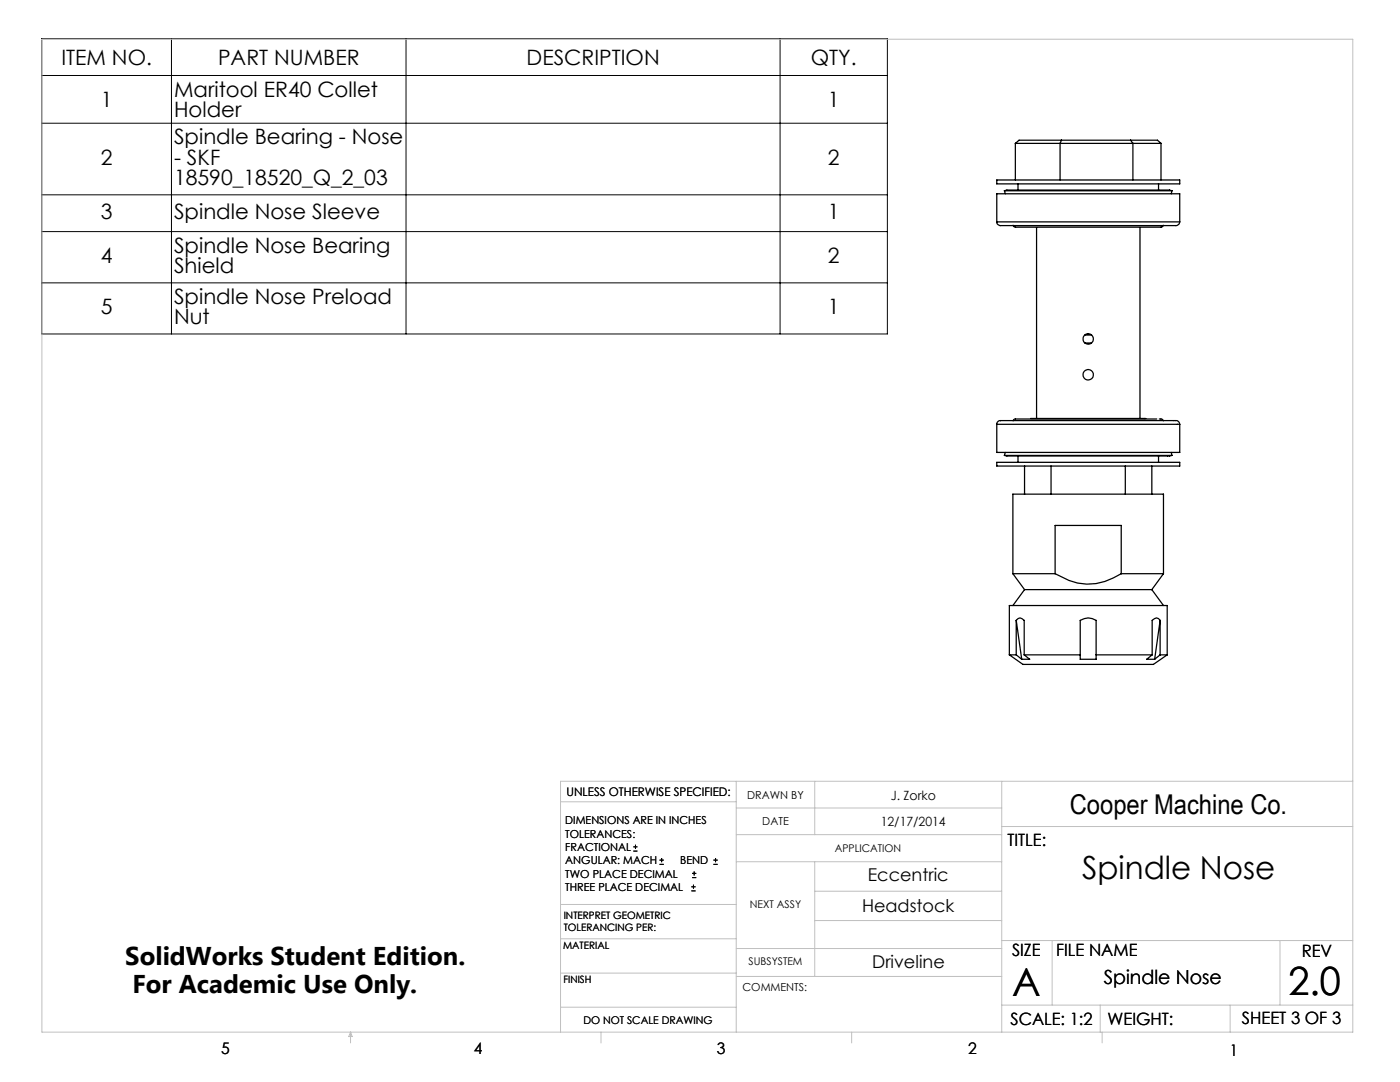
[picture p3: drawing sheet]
<svg xmlns="http://www.w3.org/2000/svg" width="279mm" height="216mm" viewBox="0 0 279 216" stroke-linecap="round" stroke-linejoin="round" font-family="sans-serif">
<g fill="none" stroke="#000" stroke-width=".2">
<path d="M8.3 7.7h168.8v58.9h-168.8zM8.3 15.1h168.8M34.2 7.7v58.9M81 7.7v58.9M155.7 7.7v58.9M8.3 24.6h168.8M8.3 38.9h168.8M8.3 46.2h168.8M8.3 56.4h168.8M126.4 169.8h.8M126.4 169h.8M126.8 168.6v.8"/>
<path d="M131.6 172.5h.9M131.6 171.6h.9M132 171.2v.8M138 177.8h.8M138 177h.8M138.1 175.1h.9M138.1 174.3h.9M138.4 176.5v.8M138.5 173.9v.8M142.4 172.5h.8M142.4 171.6h.8M142.8 171.2v.8"/>
</g>
<g fill="none" stroke="#c0c0c0" stroke-width=".2">
<path d="M8.4 7.8h261.6v198.2h-261.6zM111.9 160h35M146.9 155.9v50.1M162.6 155.9v10.6M199.9 155.9v50.1M270 155.9h-158.1v50.1M146.9 166.5h53M146.9 161.2h53M146.9 171.9h53M162.6 171.9v22.9M162.6 177.8h37.3M199.9 164.9h70.1"/>
<path d="M111.9 194.2h35M111.9 187.3h35M111.9 180.5h35M146.9 189.3h53M146.9 194.8h53M162.6 183.7h37.3M199.9 187.7h70.1M210 187.7v12.9M255.4 187.7v12.9M70 206v2.1M70 206l.3 .8h-.7zM111.9 201h35"/>
<path d="M119.9 206v2.1M170 206v2.1M199.9 200.6h70.1M219.6 200.6v5.4M220 206v2.1M245.5 200.6v5.4"/>
</g>
<g fill="none" stroke="#000" stroke-width=".25">
<path d="M198.9 35.9h36.5v.8h-36.5zM200.4 38.1h33.5M200.4 38.1l.5-.2h32.5l.5 .2M200.4 38.1l.2 .6M202.6 28.6h29.1M202.6 28.6l.8-.6h27.6l.7 .6M202.6 28.6v7.3M203.2 36.7v1.2M211.8 28l-.2 .6v7.3M225.6 28l.5 .6v7.3M231.2 36.7v1.2M231.7 28.6v7.3"/>
<path d="M233.9 38.1l-.1 .6M198.9 44.3a.91 .91 0 0 0 1.3 .7h33.9a1.02 1.02 0 0 0 1.3-.4v-.3M198.9 44.3v-5.6h36.5v5.6M198.9 44.3h36.5M202.2 44.9l.4 .4h29.2l.4-.4M206.9 45.4v38.1M227.5 45.4v38.1M216.5 68.4h1.3M216.5 66.9h1.3M198.9 92.3h36.5v.7h-36.5zM198.9 84.7v5.6h36.5v-5.6M198.9 84.7h36.5"/>
<path d="M199.7 83.9a.72 .72 0 0 0-.8 .8M199.7 83.9h34.6a.86 .86 0 0 1 1.1 .8M200.4 90.9h33.5M200.4 90.9l.5 .1h32.5l.5-.1M200.6 90.3l-.2 .6M202.7 83.6h-.3l-.2 .4M202.7 83.6h28.2M203.2 91v1.3M204.5 93v5.6M205.7 83.5h23M209.8 93v5.6M224.6 93v5.6"/>
<path d="M229.9 93v5.6M231.2 91v1.3M231.4 83.6h.3M231.7 83.6l.4 .1 .1 .3M233.8 90.3l.1 .6M202.1 114.5h8.5M202.1 114.5v-15.9h30.1v15.9M202.1 114.5l2.4 3.2M204.5 117.7h25.4M204.5 117.7l-2.4 3.1M210.6 114.5v-9.7h13.2v9.7M210.6 114.5a11.5 11.5 0 0 0 13.2 0"/>
<path d="M223.8 114.5h8.4M229.9 117.7l2.3 3.1M232.2 114.5l-2.3 3.2M201.4 130.7v-9.9h31.5v9.9M201.4 130.7h1.4M201.4 130.7l2.8 1.9h26l2.7-1.9M202.8 123.8l.8-.5 .8 .5v6.9M202.8 123.8v6.9M202.8 130.7l1.1 .9M202.8 123.8l1.1 7.8M204.4 130.7h11.2M204.4 130.7l1.1 .9h-1.6"/>
<path d="M215.6 130.7v-6.9a2.8 2.8 0 0 1 3.2 0v6.9M215.6 130.7v.9h3.2v-.9M218.8 130.7h11.1M229.9 130.7l-1.1 .9h1.6M231.5 130.7h1.4M231.5 123.8l-.3-.4-.4-.1-.9 .5v6.9M231.5 123.8v6.9M231.5 130.7l-1.1 .9M231.5 123.8l-1.1 7.8"/>
<circle cx="217.2" cy="67.6" r="1.04"/>
<circle cx="217.2" cy="74.8" r="1.05"/>
</g>
<g font-size="7.8">
<text x="202" y="198.7">A</text>
<text x="257.1" y="198.6">2.0</text>
</g>
<text font-size="6.3" x="215.9" y="175.5">Spindle Nose</text>
<text font-size="5.4" x="213.5" y="162.4">Cooper Machine Co.</text>
<g font-size="5.1">
<text x="25" y="192.5">SolidWorks Student Edition.</text>
<text x="26.4" y="198.1">For Academic Use Only.</text>
</g>
<g font-size="4.2">
<text x="12.3" y="12.9">ITEM NO.</text>
<text x="43.5" y="12.9">PART NUMBER</text>
<text x="105.1" y="12.9">DESCRIPTION</text>
<text x="161.8" y="12.9">QTY.</text>
<text x="20.1" y="21.3">1</text>
<text x="34.7" y="19.3">Maritool ER40 Collet</text>
<text x="34.7" y="23.4">Holder</text>
<text x="165.2" y="21.3">1</text>
<text x="34.7" y="28.7">Spindle Bearing - Nose</text>
<text x="20.1" y="32.8">2</text>
<text x="34.7" y="32.8">- SKF</text>
<text x="165.2" y="32.8">2</text>
<text x="34.7" y="37">18590_18520_Q_2_03</text>
<text x="20.1" y="43.7">3</text>
<text x="34.7" y="43.7">Spindle Nose Sleeve</text>
<text x="165.2" y="43.7">1</text>
<text x="20.1" y="52.4">4</text>
<text x="34.7" y="50.4">Spindle Nose Bearing</text>
<text x="165.2" y="52.4">2</text>
<text x="34.7" y="54.5">Shield</text>
<text x="20.1" y="62.6">5</text>
<text x="34.7" y="60.6">Spindle Nose Preload</text>
<text x="34.7" y="64.7">Nut</text>
<text x="165.2" y="62.6">1</text>
</g>
<text font-size="3.9" x="220.3" y="196.3">Spindle Nose</text>
<g font-size="3.5">
<text x="173.2" y="175.8">Eccentric</text>
<text x="172" y="181.9">Headstock</text>
<text x="174.1" y="193.2">Driveline</text>
</g>
<g font-size="3.4">
<text x="201.1" y="168.8">TITLE:</text>
<text x="202" y="190.8">SIZE</text>
<text x="210.8" y="190.9">FILE NAME</text>
<text x="259.8" y="191">REV</text>
<text x="201.7" y="204.5">SCALE: 1:2</text>
<text x="221" y="204.5">WEIGHT:</text>
<text x="247.8" y="204.4">SHEET 3 OF 3</text>
</g>
<g font-size="3.2">
<text x="44.2" y="210.4">5</text>
<text x="94.6" y="210.3">4</text>
<text x="143.1" y="210.4">3</text>
<text x="193.2" y="210.3">2</text>
<text x="245.4" y="210.6">1</text>
</g>
<g font-size="2.5">
<text x="177.8" y="159.7">J. Zorko</text>
<text x="175.8" y="164.8">12/17/2014</text>
</g>
<text font-size="2.4" x="113.1" y="158.9">UNLESS OTHERWISE SPECIFIED:</text>
<g font-size="2.2">
<text x="149.1" y="159.4">DRAWN BY</text>
<text x="112.8" y="164.5">DIMENSIONS ARE IN INCHES</text>
<text x="112.8" y="167.1">TOLERANCES:</text>
<text x="152.1" y="164.7">DATE</text>
<text x="112.8" y="169.8">FRACTIONAL</text>
<text x="112.8" y="172.5">ANGULAR: MACH</text>
<text x="135.8" y="172.5">BEND</text>
<text x="112.8" y="175.1">TWO PLACE DECIMAL</text>
<text x="112.8" y="177.8">THREE PLACE DECIMAL</text>
<text x="148.2" y="197.8">COMMENTS:</text>
</g>
<g font-size="2.1">
<text x="166.6" y="170">APPLICATION</text>
<text x="149.7" y="181.2">NEXT ASSY</text>
<text x="149.4" y="192.7">SUBSYSTEM</text>
<text x="116.4" y="204.3">DO NOT SCALE DRAWING</text>
</g>
<g font-size="2">
<text x="112.5" y="183.3">INTERPRET GEOMETRIC</text>
<text x="112.5" y="185.9">TOLERANCING PER:</text>
<text x="112.4" y="189.4">MATERIAL</text>
<text x="112.4" y="196.2">FINISH</text>
</g>
</svg>
